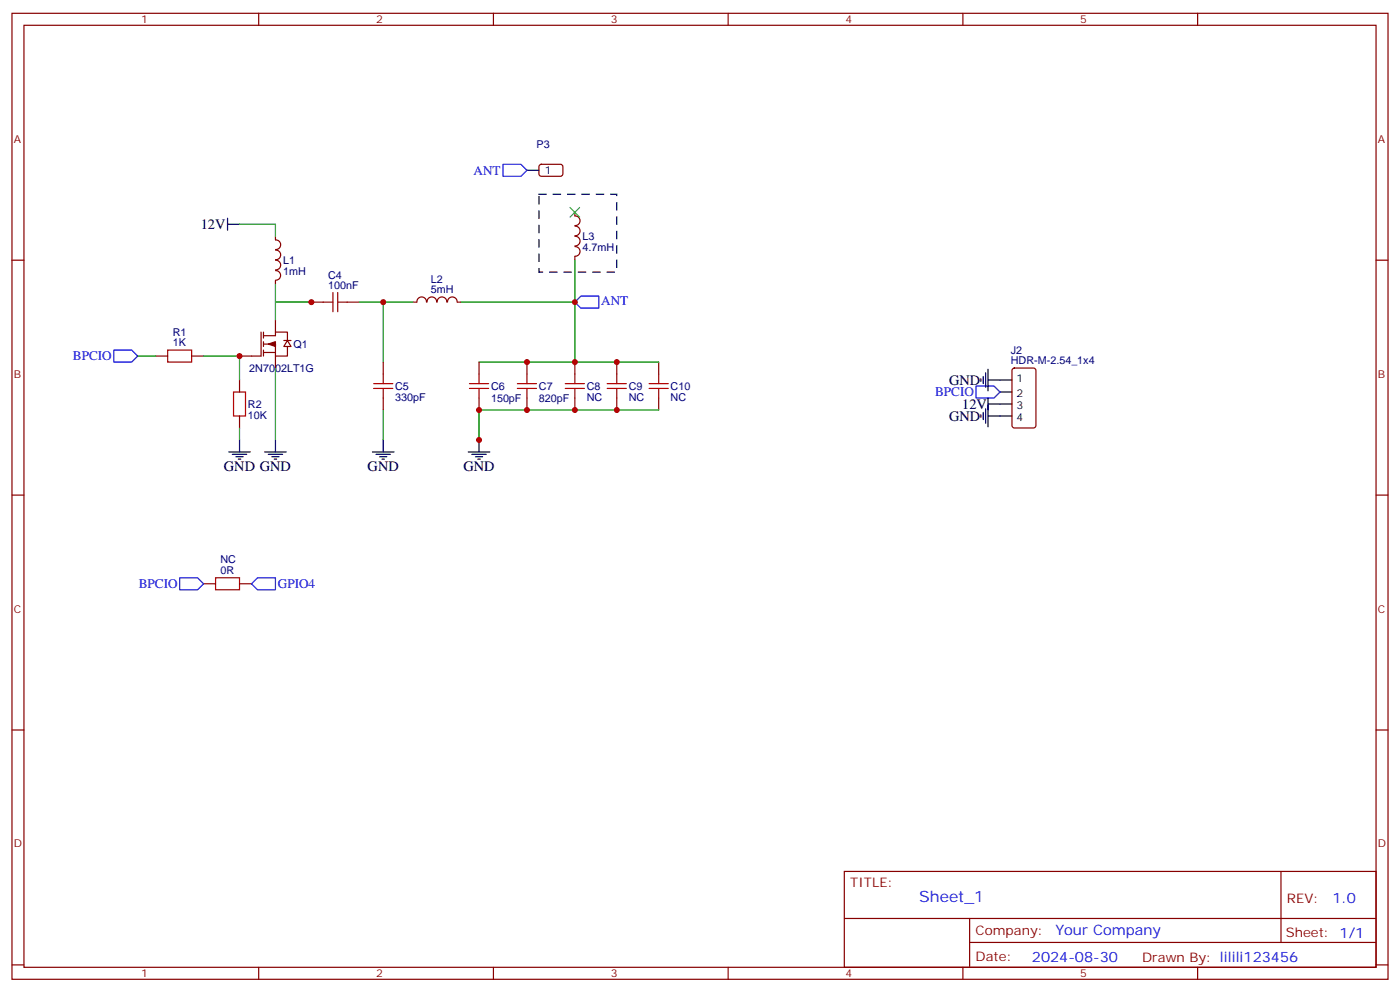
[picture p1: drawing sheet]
<svg xmlns="http://www.w3.org/2000/svg" width="412mm" height="292mm" viewBox="0 0 412 292" stroke-linecap="round" stroke-linejoin="round" font-family="sans-serif">
<g fill="none" stroke="#870000" stroke-width=".35">
<path d="M3.5 3.9h405.4v284.4h-405.4zM7.1 7.4h398.2v277.3h-398.2zM76.2 3.9v3.5M145.3 3.9v3.5M214.5 3.9v3.5M283.6 3.9v3.5M352.8 3.9v3.5M3.5 76.6h3.6M405.3 76.6h3.6M45.9 104.8h3.5M56.4 104.8h3.6M70.6 111.9v3.5"/>
<path d="M70.6 122.4v3.6M3.5 145.7h3.6M405.3 145.7h3.6M3.5 214.9h3.6M405.3 214.9h3.6M248.7 256.5h156.6v28.2h-156.6zM377.3 256.5v20.9M248.7 270.4h156.5M285.6 277.4h119.6M285.6 270.4v14.1M3.5 284h3.6M76.2 284.7v3.6"/>
<path d="M145.3 284.7v3.6M214.5 284.7v3.6M283.6 284.7v3.6M352.8 284.7v3.6M405.3 284h3.6"/>
</g>
<path d="M33.5 103h5.3l1.8 1.8-1.8 1.8h-5.3z" fill="none" stroke="#00f" stroke-width=".35"/>
<path d="M49.4 103h7v3.6h-7zM68.8 115.4h3.5v7h-3.5z" fill="none" stroke="#a10000" stroke-width=".35"/>
<path d="M40.6 104.8h5.3M60 104.8h10.6v7.1M70.6 126v3.5" fill="none" stroke="#008700" stroke-width=".35"/>
<path d="M67.4 133h6.3M68.4 133.7h4.3M69.5 134.4h2.1M70.2 135.1h.7M70.6 129.5v3.5" fill="none" stroke="#000" stroke-width=".35"/>
<path d="M79 101.3l2.1-.7v1.4z" fill="#000" stroke="#870000" stroke-width=".35"/>
<path d="M84.7 100.2l1 1.8h-2.1z" fill="#fff" stroke="#870000" stroke-width=".35"/>
<g fill="none" stroke="#870000" stroke-width=".35">
<path d="M159 48.6l.5-.2h5.9l.4 .7-.1 2.4-.6 .4-5.9-.1-.5-.6v-2.1zM81.1 69.5l.1 1.1a1.41 1.41 0 0 1 1.5 1.4 1.41 1.41 0 0 1-1.5 1.4M81.2 73.6a1.41 1.41 0 0 1 1.5 1.4 1.41 1.41 0 0 1-1.5 1.4M81.2 76.6a1.41 1.41 0 0 1 1.5 1.4 1.41 1.41 0 0 1-1.5 1.4M81.2 79.7a1.41 1.41 0 0 1 1.5 1.4 1.41 1.41 0 0 1-1.5 1.4M169.3 62.5v1M169.3 75.5v1.1M169.4 63.6a1.41 1.41 0 0 1 1.5 1.4 1.41 1.41 0 0 1-1.5 1.4M169.4 72.6a1.41 1.41 0 0 1 1.5 1.4 1.41 1.41 0 0 1-1.5 1.4M169.4 66.6a1.41 1.41 0 0 1 1.5 1.4 1.41 1.41 0 0 1-1.5 1.4M169.4 69.6a1.41 1.41 0 0 1 1.5 1.4 1.41 1.41 0 0 1-1.5 1.4M76.9 97.8v7h-6.3"/>
<path d="M77.6 98.8h3.5v-1h3.6v2.4M77.6 97.8v1.7M81.1 82.6v1M81.1 94.2v3.6M91.7 88.9h3.5M102.3 88.9h3.5M121.7 88.9h1.1M122.8 88.9a1.41 1.41 0 0 1 1.4-1.5 1.41 1.41 0 0 1 1.4 1.5M125.8 88.9a1.41 1.41 0 0 1 1.4-1.5 1.41 1.41 0 0 1 1.4 1.5M128.8 88.9a1.41 1.41 0 0 1 1.4-1.5 1.41 1.41 0 0 1 1.4 1.5M131.8 88.9a1.41 1.41 0 0 1 1.4-1.5 1.41 1.41 0 0 1 1.4 1.5M134.8 88.9h1"/>
<path d="M77.6 101.3h3.5v3.5M77.6 103.8h3.5M77.6 100.6v1.4M77.6 103v1.8M81.1 104.8v3.5M83.6 100.2h2.1M84.7 102v2.8h-3.6M112.9 106.6v3.5M112.9 117.2v3.5M141.1 106.6v3.5M141.1 117.2v3.5M155.2 106.6v3.5"/>
<path d="M155.2 117.2v3.5M169.3 106.6v3.5M169.3 117.2v3.5M181.7 106.6v3.5M181.7 117.2v3.5M194 106.6v3.5M194 117.2v3.5M298.3 108.5l.5-.2h5.6l.7 .5 .1 16.5-.5 .6-5.9 .1-.6-.5-.1-16.5zM60 171.8h3.5M70.6 171.8h3.5"/>
</g>
<g fill="none" stroke="#000" stroke-width=".35">
<path d="M155.2 50.1h3.5M67 66h3.6M67 64.2v3.6M288.9 111.5v.7M289.6 110.8v2.1M290.3 109.7v4.3M291 111.9h7.1M291 118.9h7.1M291 108.7v6.3M291 117.2v8.4M294.6 115.4h3.5M78 133h6.3"/>
<path d="M79 133.7h4.3M80.1 134.4h2.1M80.8 135.1h.7M81.1 129.5v3.5M109.7 133h6.4M110.8 133.7h4.2M111.8 134.4h2.1M112.5 135.1h.7M112.9 129.5v3.5M137.9 133h6.4M139 133.7h4.2M140.1 134.4h2.1"/>
<path d="M140.8 135.1h.7M141.1 129.5v3.5M288.9 122.1v.7M289.6 121.4v2.1M290.3 120.3v4.3M291 122.4h7.1"/>
</g>
<path d="M70.6 66h10.5v3.5M169.3 76.6v12.3M81.1 83.6v5.3h10.6h-10.6v5.3M105.8 88.9h7.1v17.7M112.9 88.9h8.8M135.8 88.9h33.5v17.7h24.7M81.1 108.3v21.2M141.1 106.6h28.2M112.9 120.7v8.8M141.1 120.7v8.8v-8.8h52.9" fill="none" stroke="#008700" stroke-width=".35"/>
<g fill="none" stroke="#a10000" stroke-width=".35">
<path d="M95.2 88.9h2.9M98.1 86.1v5.7M99.5 86.1v5.7M99.5 88.9h2.8M110.1 112.9h5.6M110.1 114.3h5.6M112.9 110.1v2.8M112.9 114.3v2.9M138.3 112.9h5.6M138.3 114.3h5.6M141.1 110.1v2.8M141.1 114.3v2.9"/>
<path d="M152.4 112.9h5.6M152.4 114.3h5.6M155.2 110.1v2.8M155.2 114.3v2.9M166.5 112.9h5.7M166.5 114.3h5.7M169.3 110.1v2.8M169.3 114.3v2.9M178.9 112.9h5.6M178.9 114.3h5.6M181.7 110.1v2.8M181.7 114.3v2.9"/>
<path d="M191.2 112.9h5.6M191.2 114.3h5.6M194 110.1v2.8M194 114.3v2.9M63.5 170.1h7.1v3.5h-7.1z"/>
</g>
<path d="M148.2 48.4h5.3l1.7 1.7-1.7 1.8h-5.3zM169.3 88.9l1.8-1.7h5.3v3.5h-5.3zM287.5 113.6h5.3l1.8 1.8-1.8 1.8h-5.3zM52.9 170.1h5.3l1.8 1.7-1.8 1.8h-5.3zM74.1 171.8l1.7-1.7h5.3v3.5h-5.3z" fill="none" stroke="#00f" stroke-width=".35"/>
<path d="M167.9 61.1l2.8 2.8M170.7 61.1l-2.8 2.8" fill="none" stroke="#3c3" stroke-width=".35"/>
<path d="M158.7 57.2h23v22.9h-23z" fill="none" stroke="#000" stroke-width=".35" stroke-dasharray="2.1 2.1"/>
<g fill="#c00">
<circle cx="70.6" cy="104.8" r=".88"/>
<circle cx="91.7" cy="88.9" r=".88"/>
<circle cx="112.9" cy="88.9" r=".88"/>
<circle cx="169.3" cy="120.7" r=".88"/>
<circle cx="181.7" cy="120.7" r=".88"/>
<circle cx="181.7" cy="106.6" r=".88"/>
<circle cx="169.3" cy="106.6" r=".88"/>
<circle cx="141.1" cy="129.5" r=".88"/>
<circle cx="141.1" cy="120.7" r=".88"/>
<circle cx="169.3" cy="88.9" r=".88"/>
<circle cx="155.2" cy="106.6" r=".88"/>
<circle cx="155.2" cy="120.7" r=".88"/>
</g>
<text font-size="4.6" fill="#00f" x="270.8" y="265.5">Sheet_1</text>
<g font-size="4.2">
<text x="59.1" y="67.4">12V</text>
<text x="279.6" y="113.3">GND</text>
<text x="279.6" y="123.9">GND</text>
<text x="283.5" y="120.3">12V</text>
<text x="66" y="138.7">GND GND</text>
<text x="108.3" y="138.7">GND</text>
<text x="136.5" y="138.7">GND</text>
</g>
<g font-size="4.2" fill="#00f">
<text x="392.5" y="265.8">1.0</text>
<text x="310.9" y="275.3">Your Company</text>
<text x="304" y="283.1">2024-08-30</text>
</g>
<g font-size="3.9" fill="#00f">
<text x="139.5" y="51.4">ANT</text>
<text x="177.1" y="89.9">ANT</text>
<text x="21.5" y="106.1">BPCIO</text>
<text x="275.5" y="116.7">BPCIO</text>
<text x="40.9" y="173.1">BPCIO</text>
<text x="81.8" y="173.2">GPIO4</text>
</g>
<g font-size="3.9" fill="#800">
<text x="250.5" y="261.1">TITLE:</text>
<text x="379.1" y="265.8">REV:</text>
<text x="287.4" y="275.3">Company:</text>
<text x="378.7" y="275.9">Sheet: 1/1</text>
<text x="287.4" y="283">Date:</text>
<text x="336.4" y="283.1">Drawn By: lilili123456</text>
</g>
<g font-size="3.2" fill="#800">
<text x="41.6" y="6.9">1</text>
<text x="110.8" y="6.9">2</text>
<text x="179.9" y="6.9">3</text>
<text x="249.1" y="6.9">4</text>
<text x="318.2" y="6.9">5</text>
<text x="4.1" y="42">A</text>
<text x="405.9" y="42">A</text>
<text x="4.1" y="111.2">B</text>
<text x="405.9" y="111.2">B</text>
<text x="4.1" y="180.3">C</text>
<text x="405.9" y="180.3">C</text>
<text x="4.1" y="249.4">D</text>
<text x="405.9" y="249.4">D</text>
<text x="41.6" y="287.7">1</text>
<text x="110.8" y="287.7">2</text>
<text x="179.9" y="287.7">3</text>
<text x="249.1" y="287.7">4</text>
<text x="318.2" y="287.7">5</text>
</g>
<g font-size="3.2" fill="#000080">
<text x="158" y="43.4">P3</text>
<text x="171.6" y="70.7">L3</text>
<text x="83.4" y="77.8">L1</text>
<text x="171.6" y="73.8">4.7mH</text>
<text x="83.4" y="80.9">1mH</text>
<text x="96.7" y="82">C4</text>
<text x="127" y="83.3">L2</text>
<text x="96.7" y="85.1">100nF</text>
<text x="127" y="86.3">5mH</text>
<text x="50.9" y="102">1K</text>
<text x="50.9" y="98.9">R1</text>
<text x="86.4" y="102.5">Q1</text>
<text x="297.8" y="107.3">HDR-M-2.54_1x4</text>
<text x="297.8" y="104.1">J2</text>
<text x="73.4" y="109.5">2N7002LT1G</text>
<text x="116.4" y="117.9">330pF</text>
<text x="116.4" y="114.8">C5</text>
<text x="144.6" y="118.4">150pF</text>
<text x="144.6" y="114.8">C6</text>
<text x="158.7" y="118.4">820pF</text>
<text x="158.7" y="114.8">C7</text>
<text x="172.9" y="117.9">NC</text>
<text x="172.9" y="114.8">C8</text>
<text x="185.2" y="117.9">NC</text>
<text x="185.2" y="114.8">C9</text>
<text x="197.6" y="117.9">NC</text>
<text x="197.6" y="114.8">C10</text>
<text x="73" y="123.2">10K</text>
<text x="73" y="120.1">R2</text>
<text x="64.9" y="165.8">NC</text>
<text x="64.9" y="169">0R</text>
</g>
<g font-size="3.2">
<text x="160.5" y="51.2">1</text>
<text x="299.4" y="112.6">1</text>
<text x="299.4" y="116.8">2</text>
<text x="299.4" y="120.3">3</text>
<text x="299.4" y="123.9">4</text>
</g>
</svg>
